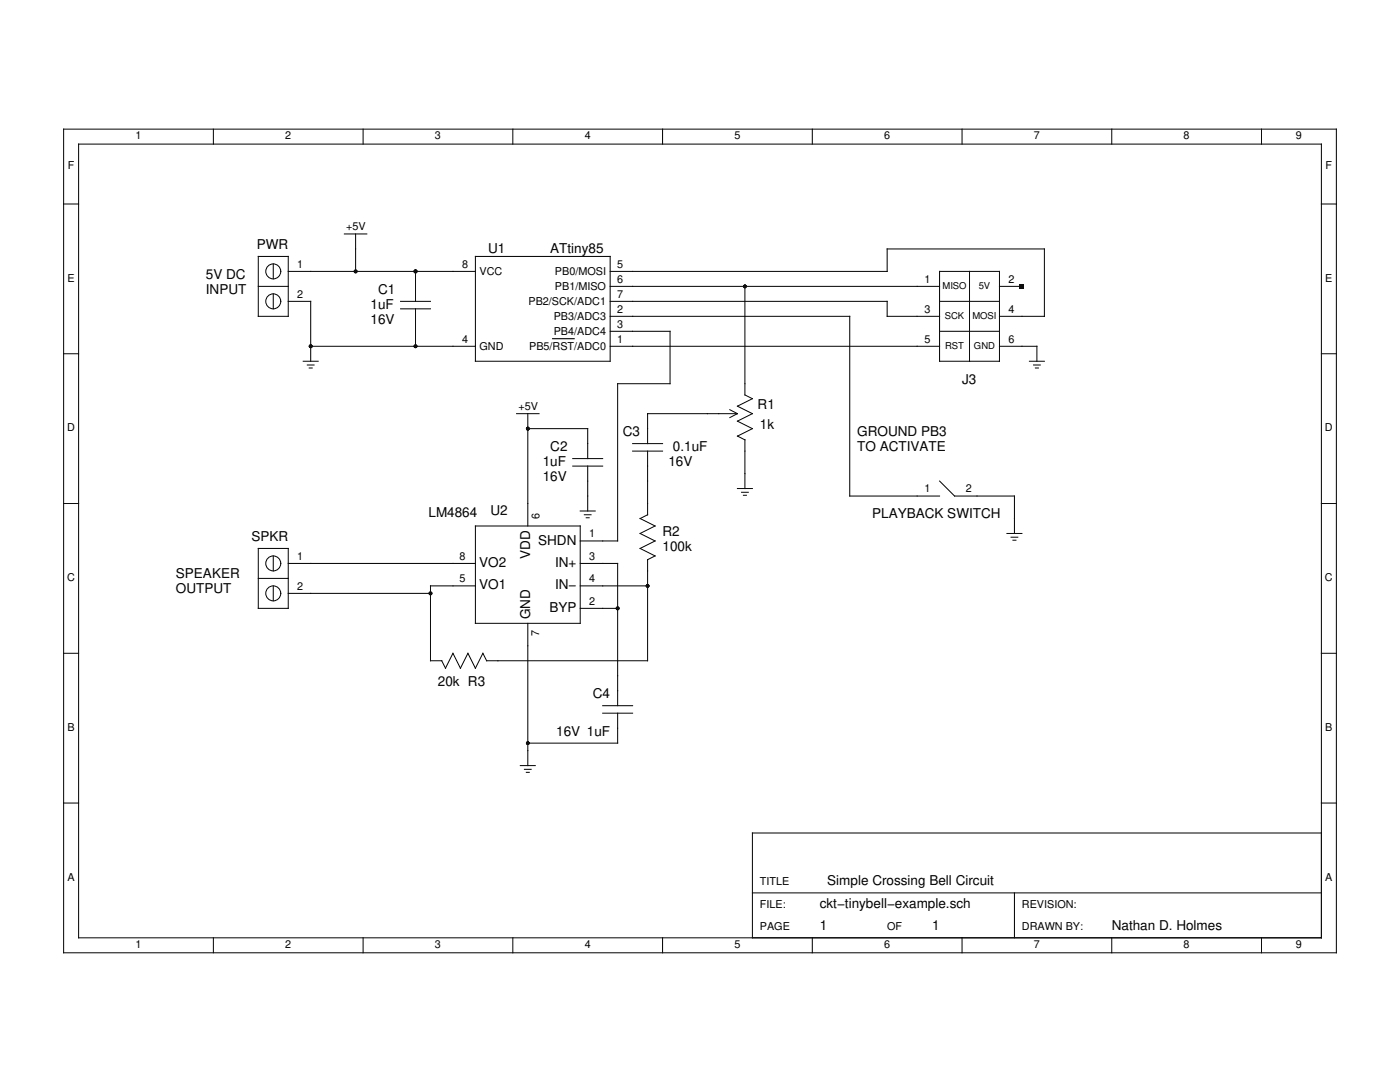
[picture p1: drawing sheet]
<svg xmlns="http://www.w3.org/2000/svg" width="279mm" height="216mm" viewBox="0 0 279 216" stroke-linecap="round" stroke-linejoin="round" font-family="sans-serif">
<g fill="none" stroke="#000" stroke-width=".2">
<path d="M12.7 25.8h254v164.3h-254zM15.7 28.8h248v158.3h-248zM42.6 25.8v3M72.5 25.8v3M102.3 25.8v3M132.2 25.8v3M162.1 25.8v3M192 25.8v3M221.9 25.8v3M251.8 25.8v3M12.7 40.7h3M51.5 51.2h6v11.9h-6z"/>
<path d="M51.5 57.1h6M54.5 52.7v2.9M54.5 58.6v3M57.5 54.2h37.4M68.7 46.7h4.5M71 46.7v7.5M82.9 54.2v5.9M94.9 51.2h26.9v20.9h-26.9zM121.8 54.2h55.3v-4.5h31.3v13.4h-8.9M121.8 57.1h65.7M148.7 57.1v21.7l1.5 .8-3 1.4 3 1.5-3 1.5 3 1.5-3 1.5 1.5 .8v9.7M187.5 54.2h12v17.9h-12z"/>
<path d="M193.5 54.2v17.9M199.5 57.1h4.4M263.7 40.7h3M12.7 70.6h3M57.5 60.1h4.5v12M60.5 72.1h3M61.3 72.8h1.4M61.7 73.4h.6M62 69.1h32.9M79.9 60.1h6M79.9 61.6h6M82.9 61.6v7.5"/>
<path d="M121.8 66.1h11.9v10.5h-10.4v31.3h-7.5M121.8 60.1h55.3v3h10.4M121.8 69.1h65.7M121.8 63.1h47.8v35.9h17.9M187.5 60.1h12M187.5 66.1h12M199.5 69.1h7.4v3M205.4 72.1h3M206.3 72.8h1.3M206.6 73.4h.6M263.7 70.6h3M103.1 82.5h4.5"/>
<path d="M105.3 82.5v22.5M105.3 85.5h12v6M114.3 91.5h6M114.3 93h6M117.3 93v9M126.3 88.5h5.9M126.3 90h5.9M129.2 90v12.7l-1.5 .8 3 1.5-3 1.4 3 1.5-3 1.5 3 1.5-1.5 .8v20.1h-32.1l-.7-1.4-1.5 2.9-1.5-2.9-1.5 2.9-1.5-2.9-1.5 2.9-.7-1.5h-2.3v-14.9h9M145.6 81.8l1.6 .7M145.7 83.3l1.5-.8h-18v6M147.2 97.5h3M148 98.2h1.3"/>
<path d="M148.4 98.8h.6M187.5 96l3 3h12v7.4M12.7 100.5h3M51.5 109.4h6v12h-6zM51.5 115.4h6M54.5 110.9v3M54.5 116.9v3M57.5 112.4h37.4M57.5 118.4h28.4M94.9 105h20.9v19.4h-20.9zM115.8 116.9h13.4M115.8 112.4h7.5v28.4"/>
<path d="M115.8 102h3M116.6 102.7h1.4M117 103.3h.6M201 106.4h2.9M201.8 107.2h1.3M202.2 107.8h.6M263.7 100.5h3M12.7 130.4h3M105.3 124.4v28.4M115.8 121.4h7.5M263.7 130.4h3M103.8 152.8h3"/>
<path d="M104.7 153.5h1.3M105 154.1h.6M120.3 140.8h6M120.3 142.3h6M123.3 142.3v6h-18M12.7 160.2h3M150.2 178.2h113.5M202.5 178.2v8.9M263.7 166.2h-113.5v20.9M263.7 160.2h3M42.6 187.1v3M72.5 187.1v3"/>
<path d="M102.3 187.1v3M132.2 187.1v3M162.1 187.1v3M192 187.1v3M221.9 187.1v3M251.8 187.1v3"/>
<circle cx="54.5" cy="54.2" r="1.49"/>
<circle cx="54.5" cy="60.1" r="1.49"/>
<circle cx="54.5" cy="118.4" r="1.49"/>
<circle cx="54.5" cy="112.4" r="1.49"/>
</g>
<path d="M110.3 67.6h4.3" fill="none" stroke="#000" stroke-width=".22"/>
<g fill="#000">
<path d="M203.5 56.7h.9v.9h-.9z"/>
<circle cx="71" cy="54.2" r=".37"/>
<circle cx="82.9" cy="54.2" r=".37"/>
<circle cx="148.7" cy="57.1" r=".37"/>
<circle cx="62" cy="69.1" r=".37"/>
<circle cx="82.9" cy="69.1" r=".37"/>
<circle cx="105.3" cy="85.5" r=".37"/>
<circle cx="85.9" cy="118.4" r=".37"/>
<circle cx="129.2" cy="116.9" r=".37"/>
<circle cx="123.3" cy="121.4" r=".37"/>
<circle cx="105.3" cy="148.3" r=".37"/>
</g>
<g font-size="2.7">
<text x="51.2" y="49.7">PWR</text>
<text x="97.4" y="50.4">U1</text>
<text x="109.8" y="50.4">ATtiny85</text>
<text x="41.1" y="55.6">5V DC</text>
<text x="41.1" y="58.6">INPUT</text>
<text x="75.5" y="58.6">C1</text>
<text x="74" y="61.6">1uF</text>
<text x="74" y="64.6">16V</text>
<text x="192" y="76.6">J3</text>
<text x="151.2" y="81.5">R1</text>
<text x="124.3" y="87">C3</text>
<text x="151.7" y="85.5">1k</text>
<text x="171.1" y="87">GROUND PB3</text>
<text x="108.3" y="93">1uF</text>
<text x="108.3" y="96">16V</text>
<text x="109.8" y="90">C2</text>
<text x="133.4" y="93">16V</text>
<text x="134.3" y="90">0.1uF</text>
<text x="171.1" y="90">TO ACTIVATE</text>
<text x="50.2" y="107.9">SPKR</text>
<text x="85.5" y="103.2">LM4864</text>
<text x="97.9" y="102.7">U2</text>
<text x="132.2" y="106.9">R2</text>
<text x="174.1" y="103.5">PLAYBACK SWITCH</text>
<text x="95.6" y="113.1">VO2</text>
<text x="105.8" y="111.5" transform="rotate(-90 105.8 111.5)">VDD</text>
<text x="107.4" y="108.7">SHDN</text>
<text x="110.8" y="113.1">IN+</text>
<text x="132.2" y="109.9">100k</text>
<text x="35.1" y="115.4">SPEAKER</text>
<text x="35.1" y="118.4">OUTPUT</text>
<text x="95.6" y="117.6">VO1</text>
<text x="110.8" y="117.6">IN−</text>
<text x="105.8" y="123.6" transform="rotate(-90 105.8 123.6)">GND</text>
<text x="109.6" y="122.1">BYP</text>
<text x="87.4" y="136.8">20k R3</text>
<text x="118.3" y="139.3">C4</text>
<text x="111" y="146.8">16V 1uF</text>
<text x="165.1" y="176.7">Simple Crossing Bell Circuit</text>
<text x="163.6" y="181.2">ckt−tinybell−example.sch</text>
<text x="163.6" y="185.6">1</text>
<text x="186" y="185.6">1</text>
<text x="221.9" y="185.6">Nathan D. Holmes</text>
</g>
<g font-size="2.2">
<text x="27" y="27.8">1</text>
<text x="56.9" y="27.8">2</text>
<text x="86.8" y="27.8">3</text>
<text x="116.7" y="27.8">4</text>
<text x="146.6" y="27.8">5</text>
<text x="176.5" y="27.8">6</text>
<text x="206.3" y="27.8">7</text>
<text x="236.2" y="27.8">8</text>
<text x="258.6" y="27.8">9</text>
<text x="13.5" y="33.8">F</text>
<text x="264.5" y="33.8">F</text>
<text x="69.1" y="45.9">+5V</text>
<text x="59.3" y="53.4">1</text>
<text x="92.3" y="53.5">8</text>
<text x="123.2" y="53.5">5</text>
<text x="13.5" y="56.2">E</text>
<text x="59.3" y="59.4">2</text>
<text x="95.7" y="54.8">VCC</text>
<text x="110.8" y="54.8">PB0/MOSI</text>
<text x="110.8" y="57.8">PB1/MISO</text>
<text x="123.2" y="56.5">6</text>
<text x="123.2" y="59.5">7</text>
<text x="184.5" y="56.4">1</text>
<text x="201.3" y="56.4">2</text>
<text x="264.5" y="56.2">E</text>
<text x="105.5" y="60.8">PB2/SCK/ADC1</text>
<text x="110.5" y="63.8">PB3/ADC3</text>
<text x="123.2" y="65.4">3</text>
<text x="123.2" y="62.4">2</text>
<text x="184.5" y="62.4">3</text>
<text x="201.3" y="62.4">4</text>
<text x="92.3" y="68.4">4</text>
<text x="95.7" y="69.7">GND</text>
<text x="105.6" y="69.7">PB5/RST/ADC0</text>
<text x="110.5" y="66.8">PB4/ADC4</text>
<text x="123.2" y="68.4">1</text>
<text x="184.5" y="68.3">5</text>
<text x="201.3" y="68.3">6</text>
<text x="103.5" y="81.8">+5V</text>
<text x="13.4" y="86.1">D</text>
<text x="264.4" y="86.1">D</text>
<text x="184.5" y="98.2">1</text>
<text x="192.7" y="98.2">2</text>
<text x="107.6" y="103.5" transform="rotate(-90 107.6 103.5)">6</text>
<text x="117.6" y="107.2">1</text>
<text x="59.3" y="111.7">1</text>
<text x="91.7" y="111.7">8</text>
<text x="117.6" y="111.7">3</text>
<text x="13.4" y="116">C</text>
<text x="59.3" y="117.7">2</text>
<text x="91.7" y="116.2">5</text>
<text x="117.6" y="116.2">4</text>
<text x="264.4" y="116">C</text>
<text x="117.6" y="120.6">2</text>
<text x="107.6" y="127" transform="rotate(-90 107.6 127)">7</text>
<text x="13.5" y="145.9">B</text>
<text x="264.5" y="145.9">B</text>
<text x="13.5" y="175.7">A</text>
<text x="151.7" y="176.7">TITLE</text>
<text x="264.5" y="175.7">A</text>
<text x="151.7" y="181.2">FILE:</text>
<text x="151.7" y="185.6">PAGE</text>
<text x="177.1" y="185.6">OF</text>
<text x="203.9" y="181.2">REVISION:</text>
<text x="203.9" y="185.6">DRAWN BY:</text>
<text x="27" y="189.2">1</text>
<text x="56.9" y="189.2">2</text>
<text x="86.8" y="189.2">3</text>
<text x="116.7" y="189.2">4</text>
<text x="146.6" y="189.2">5</text>
<text x="176.5" y="189.2">6</text>
<text x="206.3" y="189.2">7</text>
<text x="236.2" y="189.2">8</text>
<text x="258.6" y="189.2">9</text>
</g>
<g font-size="1.9">
<text x="188.1" y="57.6">MISO</text>
<text x="195.3" y="57.6">5V</text>
<text x="188.6" y="63.6">SCK</text>
<text x="194.1" y="63.6">MOSI</text>
<text x="188.6" y="69.6">RST</text>
<text x="194.4" y="69.6">GND</text>
</g>
</svg>
